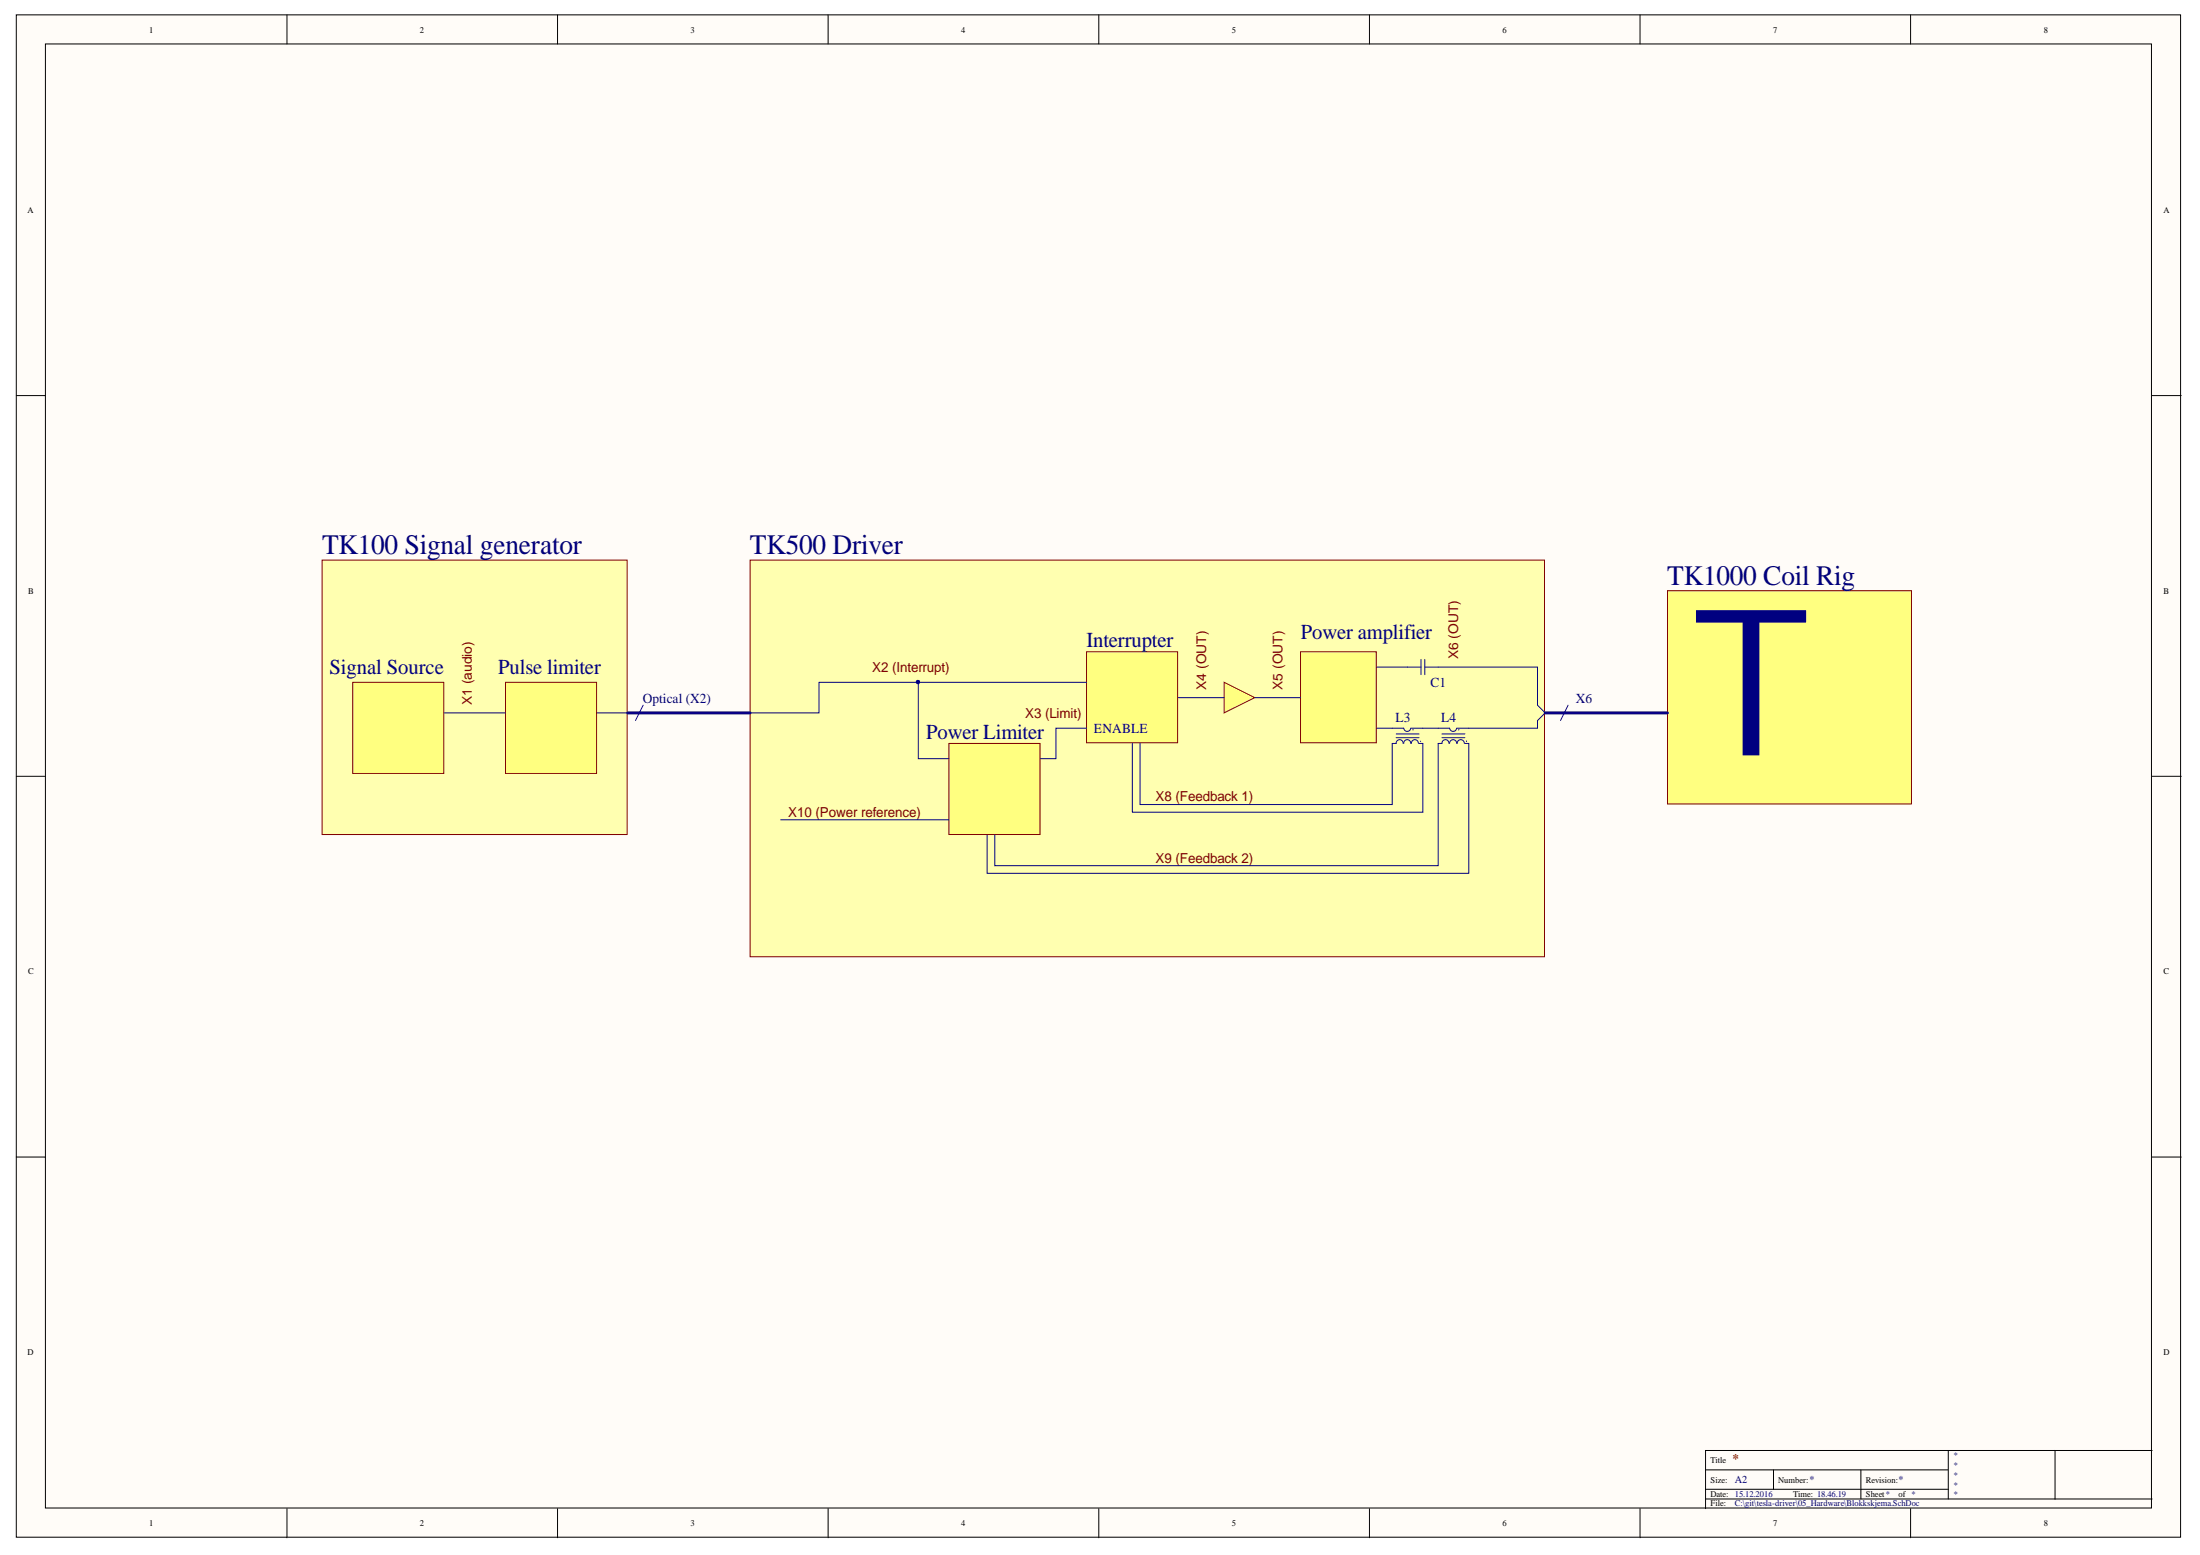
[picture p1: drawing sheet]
<svg xmlns="http://www.w3.org/2000/svg" width="297mm" height="210mm" viewBox="0 0 297 210" stroke-linecap="round" stroke-linejoin="round" font-family="sans-serif">
<g fill="#fffcf8" stroke="#000" stroke-width=".14">
<path d="M2.2 2h292.2v205.5h-292.2z"/>
<path d="M6.1 5.9h284.4v197.7h-284.4z"/>
</g>
<g fill="none" stroke="#000" stroke-width=".14">
<path d="M38.7 2v3.9M75.3 2v3.9M111.8 2v3.9M148.4 2v3.9M184.9 2v3.9M221.4 2v3.9M258 2v3.9M2.2 53.4h3.9M290.6 53.4h3.9M2.2 104.8h3.9M290.6 104.8h3.9M2.2 156.2h3.9"/>
<path d="M290.6 156.2h3.9M230.3 198.4h32.8M239.5 198.4v2.6M251.3 198.4v3.9M263.1 195.8v6.5M277.5 195.8h-47.2v7.9M290.6 195.8h-13.1v6.5M38.7 203.7v3.9M75.3 203.7v3.9M111.8 203.7v3.9M148.4 203.7v3.9M184.9 203.7v3.9"/>
<path d="M221.4 203.7v3.9M230.3 202.3h60.3M230.3 201h32.8M258 203.7v3.9"/>
</g>
<g fill="#ffffb0" stroke="#800000" stroke-width=".14">
<path d="M43.5 75.6h41.2v37h-41.2z"/>
<path d="M101.3 75.6h107.2v53.5h-107.2z"/>
</g>
<path d="M225.1 79.7h33v28.8h-33z" fill="#ffff80" stroke="#800000" stroke-width=".14"/>
<path d="M84.8 96.2h16.5M208.6 96.2h16.5" fill="none" stroke="#0c0087" stroke-width=".4"/>
<path d="M86.8 95.2l-1 2.1M211.7 95.2l-1 2.1" fill="none" stroke="#0c0087" stroke-width=".14"/>
<g fill="#ffff80" stroke="#800000" stroke-width=".14">
<path d="M68.3 92.1h12.2v12.3h-12.2z"/>
<path d="M47.6 92.1h12.3v12.3h-12.3z"/>
</g>
<path d="M190.1 90h1.8M191.9 89v2.1M192.4 89v2.1M192.4 90h1.8" fill="none" stroke="#11037f" stroke-width=".14"/>
<path d="M175.6 88h10.2v12.3h-10.2z" fill="#ffff80" stroke="#800000" stroke-width=".14"/>
<path d="M165.3 92.1l4.1 2.1-4.1 2z" fill="#ffff80"/>
<path d="M165.3 92.1l4.1 2.1-4.1 2z" fill="none" stroke="#800000" stroke-width=".14"/>
<path d="M146.7 88h12.3v12.3h-12.3z" fill="#ffff80" stroke="#800000" stroke-width=".14"/>
<g fill="none" stroke="#0c0087" stroke-width=".14">
<path d="M188.5 99.1h3.1M188.5 99.6h3.1M190.5 98.3a.47 .47 0 0 1-.5 .4 .47 .47 0 0 1-.5-.4h-1.5M190.6 98.3h1.5M190.8 98.5h.1M194.7 99.1h3.1M194.7 99.6h3.1M196.7 98.3a.47 .47 0 0 1-.5 .4 .47 .47 0 0 1-.5-.4h-1.5M196.8 98.3h1.5M197 98.5h.1M189.4 100.3a.47 .47 0 0 0-.4-.5 .47 .47 0 0 0-.5 .6h-.5M190.5 100.3a.47 .47 0 0 0-.5-.5 .47 .47 0 0 0-.5 .6"/>
<path d="M191.5 100.3a.47 .47 0 0 0-.5-.5 .47 .47 0 0 0-.4 .6M191.6 100.4h.5M191.8 100.1h.1M195.6 100.3a.47 .47 0 0 0-.4-.5 .47 .47 0 0 0-.5 .6h-.5M196.7 100.3a.47 .47 0 0 0-.5-.5 .47 .47 0 0 0-.5 .6M197.7 100.3a.48 .48 0 0 0-.5-.5 .48 .48 0 0 0-.4 .6M197.8 100.4h.5M198 100.1h.1"/>
</g>
<path d="M128.1 100.4h12.3v12.2h-12.3z" fill="#ffff80" stroke="#800000" stroke-width=".14"/>
<g fill="none" stroke="#000080" stroke-width=".14">
<path d="M60 96.2h8.3M80.6 96.2h4.2M124 92.1v10.3h4.1M146.7 98.3h-4.1v4.1h-2.1M146.7 92.1h-36.1v4.1h-9.3M159.1 94.2h6.2M169.4 94.2h6.2M185.9 90h4.2M185.9 98.3h2.1M192.1 98.3h2.1M194.2 90h13.4v5.2l1 1-1 1.1v1h-9.3M105.4 110.7h22.7"/>
<path d="M152.9 100.4v9.2h39.2v-9.2M153.9 100.4v8.2h34.1v-8.2M194.2 100.4v16.5h-59.9v-4.2M198.3 100.4v17.5h-65v-5.2"/>
</g>
<circle cx="123.9" cy="92.1" r=".22" fill="#000080" stroke="#000080" stroke-width=".14"/>
<text font-size="27.7" fill="#000080" x="228.2" y="102">T</text>
<g font-size="3.8" fill="#000080">
<text x="43.5" y="74.8">TK100 Signal generator</text>
<text x="101.3" y="74.8">TK500 Driver</text>
<text x="225.1" y="78.9">TK1000 Coil Rig</text>
</g>
<g font-size="2.9" fill="#000080">
<text x="146.7" y="87.4">Interrupter</text>
<text x="175.6" y="86.3">Power amplifier</text>
<text x="44.5" y="91">Signal Source</text>
<text x="67.3" y="91">Pulse limiter</text>
<text x="125" y="99.7">Power Limiter</text>
</g>
<g font-size="1.9" fill="#000080">
<text x="86.8" y="94.8">Optical (X2)</text>
<text x="193.1" y="92.7">C1</text>
<text x="212.8" y="94.8">X6</text>
<text x="147.7" y="98.9">ENABLE</text>
<text x="188.4" y="97.5">L3</text>
<text x="194.6" y="97.5">L4</text>
</g>
<g font-size="1.9" fill="#800000">
<text x="117.8" y="90.7">X2 (Interrupt)</text>
<text x="138.4" y="96.9">X3 (Limit)</text>
<text x="106.4" y="110.3">X10 (Power reference)</text>
<text x="156" y="108.2">X8 (Feedback 1)</text>
<text x="156" y="116.5">X9 (Feedback 2)</text>
</g>
<g font-size="1.8" fill="#800000">
<text x="196.9" y="89" transform="rotate(-90 196.9 89)">X6 (OUT)</text>
<text x="63.7" y="95.2" transform="rotate(-90 63.7 95.2)">X1 (audio)</text>
<text x="162.8" y="93.1" transform="rotate(-90 162.8 93.1)">X4 (OUT)</text>
<text x="173.2" y="93.1" transform="rotate(-90 173.2 93.1)">X5 (OUT)</text>
<text x="233.9" y="197.5">*</text>
</g>
<g font-size="1.4" fill="#000080">
<text x="234.2" y="200.2">A2</text>
<text x="244.3" y="200.2">*</text>
<text x="256.3" y="200.2">*</text>
</g>
<g font-size="1.2">
<text x="20.1" y="4.4">1</text>
<text x="56.7" y="4.4">2</text>
<text x="93.2" y="4.4">3</text>
<text x="129.8" y="4.4">4</text>
<text x="166.3" y="4.4">5</text>
<text x="202.9" y="4.4">6</text>
<text x="239.4" y="4.4">7</text>
<text x="276" y="4.4">8</text>
<text x="3.7" y="28.7">A</text>
<text x="292.1" y="28.7">A</text>
<text x="3.8" y="80.1">B</text>
<text x="292.1" y="80.1">B</text>
<text x="3.8" y="131.5">C</text>
<text x="292.1" y="131.5">C</text>
<text x="3.7" y="182.9">D</text>
<text x="292.1" y="182.9">D</text>
<text x="231" y="197.5">Title</text>
<text x="231" y="200.1">Size:</text>
<text x="231" y="202.1">Date:</text>
<text x="231" y="203.4">File:</text>
<text x="240.1" y="200.1">Number:</text>
<text x="242.1" y="202.1">Time: 18.46.19</text>
<text x="251.9" y="200.1">Revision:</text>
<text x="251.9" y="202.1">Sheet*</text>
<text x="256.3" y="202.1">of *</text>
<text x="20.1" y="206">1</text>
<text x="56.7" y="206">2</text>
<text x="93.2" y="206">3</text>
<text x="129.8" y="206">4</text>
<text x="166.3" y="206">5</text>
<text x="202.9" y="206">6</text>
<text x="239.4" y="206">7</text>
<text x="276" y="206">8</text>
</g>
<g font-size="1.2" fill="#000080">
<text x="263.7" y="196.8">*</text>
<text x="234.2" y="202.1">15.12.2016</text>
<text x="234.2" y="203.4">C:\git\tesla-driver\05_Hardware\Blokkskjema.SchDoc</text>
<text x="263.7" y="198.2">*</text>
<text x="263.7" y="199.5">*</text>
<text x="263.7" y="200.8">*</text>
<text x="263.7" y="202.1">*</text>
</g>
</svg>
